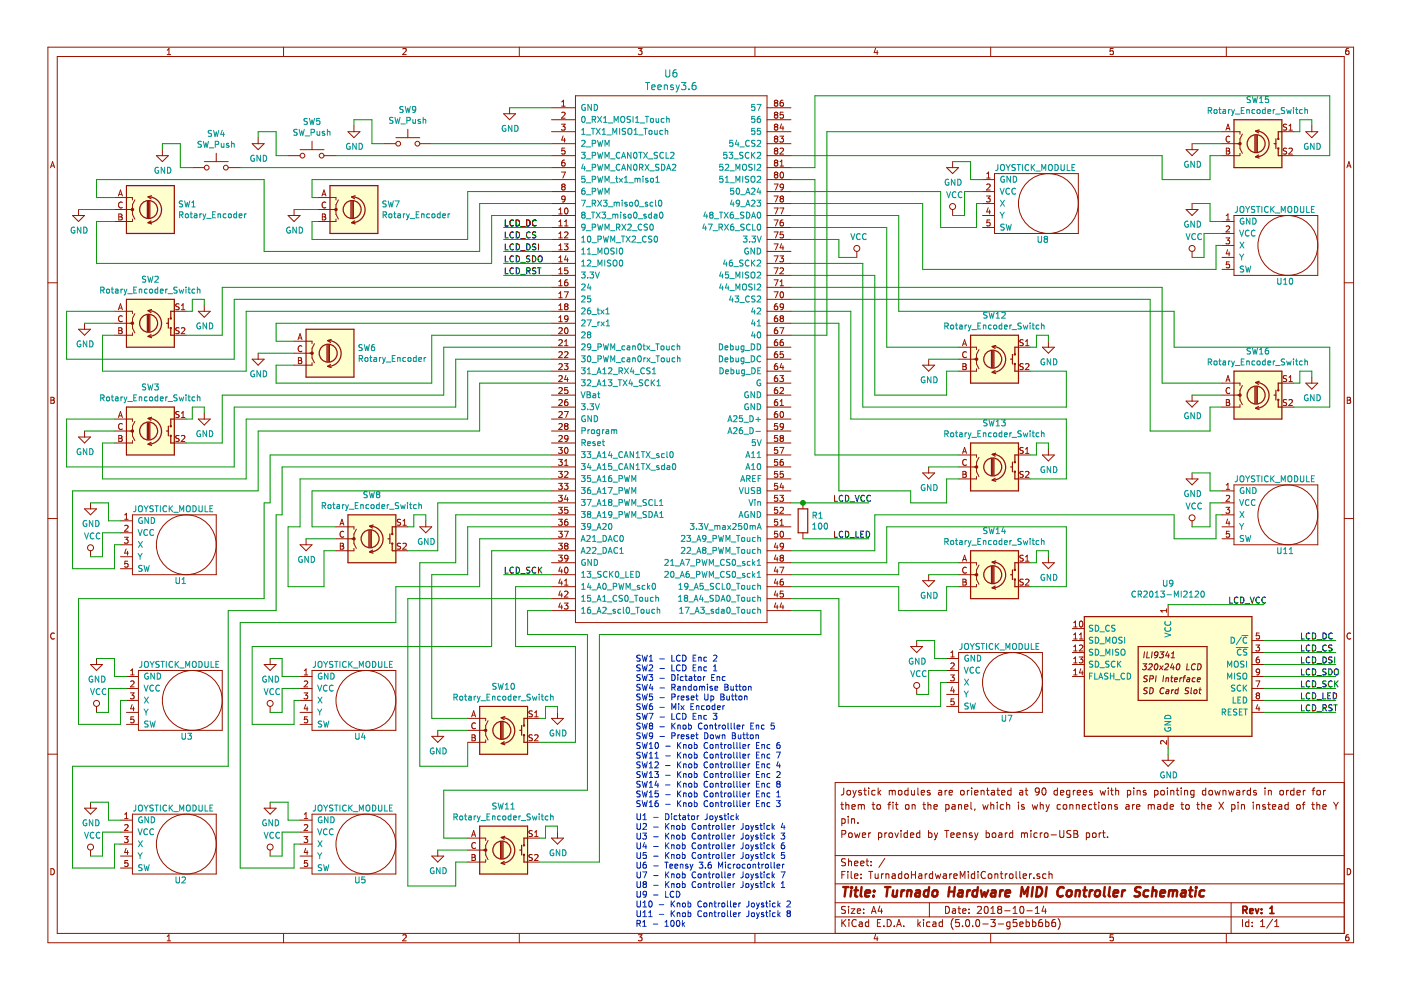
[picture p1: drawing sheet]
EESchema Schematic File Version 4
EELAYER 26 0
EELAYER END
$Descr A4 11693 8268
encoding utf-8
Sheet 1 1
Title "Turnado Hardware MIDI Controller Schematic"
Date "2018-10-14"
Rev "1"
Comp ""
Comment1 "Power provided by Teensy board micro-USB port."
Comment2 "pin."
Comment3 "them to fit on the panel, which is why connections are made to the X pin instead of the Y"
Comment4 "Joystick modules are orientated at 90 degrees with pins pointing downwards in order for "
$EndDescr
$Comp
L teensy:Teensy3.6 U6
U 1 1
P 5600 3000
F 0 "U6" H 5600 5387 60  0000 C CNN
F 1 "Teensy3.6" H 5600 5281 60  0000 C CNN
F 2 "" H 5600 3000 60  0000 C CNN
F 3 "" H 5600 3000 60  0000 C CNN
	1    5600 3000
	1    0    0    -1  
$EndComp
$Comp
L Switch:SW_Push SW9
U 1 1
P 3400 1200
F 0 "SW9" H 3400 1485 50  0000 C CNN
F 1 "SW_Push" H 3400 1394 50  0000 C CNN
F 2 "" H 3400 1400 50  0001 C CNN
F 3 "" H 3400 1400 50  0001 C CNN
	1    3400 1200
	1    0    0    -1  
$EndComp
Wire Wire Line
	4600 1200 3600 1200
$Comp
L Switch:SW_Push SW5
U 1 1
P 2600 1300
F 0 "SW5" H 2600 1585 50  0000 C CNN
F 1 "SW_Push" H 2600 1494 50  0000 C CNN
F 2 "" H 2600 1500 50  0001 C CNN
F 3 "" H 2600 1500 50  0001 C CNN
	1    2600 1300
	1    0    0    -1  
$EndComp
$Comp
L Switch:SW_Push SW4
U 1 1
P 1800 1400
F 0 "SW4" H 1800 1685 50  0000 C CNN
F 1 "SW_Push" H 1800 1594 50  0000 C CNN
F 2 "" H 1800 1600 50  0001 C CNN
F 3 "" H 1800 1600 50  0001 C CNN
	1    1800 1400
	1    0    0    -1  
$EndComp
$Comp
L power:GND #PWR025
U 1 1
P 4250 900
F 0 "#PWR025" H 4250 650 50  0001 C CNN
F 1 "GND" H 4255 727 50  0000 C CNN
F 2 "" H 4250 900 50  0001 C CNN
F 3 "" H 4250 900 50  0001 C CNN
	1    4250 900 
	1    0    0    -1  
$EndComp
Wire Wire Line
	4600 900  4250 900 
Wire Wire Line
	2000 1400 4600 1400
Wire Wire Line
	2800 1300 4600 1300
$Comp
L power:GND #PWR021
U 1 1
P 2950 1050
F 0 "#PWR021" H 2950 800 50  0001 C CNN
F 1 "GND" H 2955 877 50  0000 C CNN
F 2 "" H 2950 1050 50  0001 C CNN
F 3 "" H 2950 1050 50  0001 C CNN
	1    2950 1050
	1    0    0    -1  
$EndComp
$Comp
L power:GND #PWR013
U 1 1
P 2150 1150
F 0 "#PWR013" H 2150 900 50  0001 C CNN
F 1 "GND" H 2155 977 50  0000 C CNN
F 2 "" H 2150 1150 50  0001 C CNN
F 3 "" H 2150 1150 50  0001 C CNN
	1    2150 1150
	1    0    0    -1  
$EndComp
$Comp
L power:GND #PWR010
U 1 1
P 1350 1250
F 0 "#PWR010" H 1350 1000 50  0001 C CNN
F 1 "GND" H 1355 1077 50  0000 C CNN
F 2 "" H 1350 1250 50  0001 C CNN
F 3 "" H 1350 1250 50  0001 C CNN
	1    1350 1250
	1    0    0    -1  
$EndComp
Wire Wire Line
	3200 1200 3100 1200
Wire Wire Line
	2400 1300 2300 1300
Wire Wire Line
	1600 1400 1500 1400
Wire Wire Line
	3100 1200 3100 1000
Wire Wire Line
	3100 1000 2950 1000
Wire Wire Line
	2950 1000 2950 1050
Wire Wire Line
	2300 1100 2150 1100
Wire Wire Line
	2150 1100 2150 1150
Wire Wire Line
	2300 1100 2300 1300
Wire Wire Line
	1500 1200 1350 1200
Wire Wire Line
	1350 1200 1350 1250
Wire Wire Line
	1500 1200 1500 1400
$Comp
L Device:Rotary_Encoder SW7
U 1 1
P 2950 1750
F 0 "SW7" H 3179 1796 50  0000 L CNN
F 1 "Rotary_Encoder" H 3179 1705 50  0000 L CNN
F 2 "" H 2800 1910 50  0001 C CNN
F 3 "~" H 2950 2010 50  0001 C CNN
	1    2950 1750
	1    0    0    -1  
$EndComp
$Comp
L power:GND #PWR019
U 1 1
P 2450 1750
F 0 "#PWR019" H 2450 1500 50  0001 C CNN
F 1 "GND" H 2455 1577 50  0000 C CNN
F 2 "" H 2450 1750 50  0001 C CNN
F 3 "" H 2450 1750 50  0001 C CNN
	1    2450 1750
	1    0    0    -1  
$EndComp
Wire Wire Line
	2650 1750 2450 1750
Wire Wire Line
	2600 1500 4600 1500
Wire Wire Line
	2600 1500 2600 1650
Wire Wire Line
	2600 1650 2650 1650
Wire Wire Line
	4600 1600 3900 1600
Wire Wire Line
	3900 1600 3900 2000
Wire Wire Line
	3900 2000 2600 2000
Wire Wire Line
	2600 2000 2600 1850
Wire Wire Line
	2600 1850 2650 1850
$Comp
L Device:Rotary_Encoder SW1
U 1 1
P 1250 1750
F 0 "SW1" H 1479 1796 50  0000 L CNN
F 1 "Rotary_Encoder" H 1479 1705 50  0000 L CNN
F 2 "" H 1100 1910 50  0001 C CNN
F 3 "~" H 1250 2010 50  0001 C CNN
	1    1250 1750
	1    0    0    -1  
$EndComp
Wire Wire Line
	4600 1700 4000 1700
Wire Wire Line
	4000 1700 4000 2100
Wire Wire Line
	4000 2100 2200 2100
Wire Wire Line
	2200 2100 2200 1500
Wire Wire Line
	2200 1500 800  1500
Wire Wire Line
	800  1500 800  1650
Wire Wire Line
	800  1650 950  1650
$Comp
L power:GND #PWR01
U 1 1
P 650 1750
F 0 "#PWR01" H 650 1500 50  0001 C CNN
F 1 "GND" H 655 1577 50  0000 C CNN
F 2 "" H 650 1750 50  0001 C CNN
F 3 "" H 650 1750 50  0001 C CNN
	1    650  1750
	1    0    0    -1  
$EndComp
Wire Wire Line
	950  1750 650  1750
Wire Wire Line
	4600 1800 4100 1800
Wire Wire Line
	4100 1800 4100 2200
Wire Wire Line
	800  2200 800  1850
Wire Wire Line
	800  1850 950  1850
Wire Wire Line
	800  2200 4100 2200
$Comp
L Driver_Display:CR2013-MI2120 U9
U 1 1
P 9750 5650
F 0 "U9" H 9750 6428 50  0000 C CNN
F 1 "CR2013-MI2120" H 9750 6337 50  0000 C CNN
F 2 "Display:CR2013-MI2120" H 9750 4950 50  0001 C CNN
F 3 "http://pan.baidu.com/s/11Y990" H 9100 6150 50  0001 C CNN
	1    9750 5650
	1    0    0    -1  
$EndComp
$Comp
L power:GND #PWR039
U 1 1
P 9750 6300
F 0 "#PWR039" H 9750 6050 50  0001 C CNN
F 1 "GND" H 9755 6127 50  0000 C CNN
F 2 "" H 9750 6300 50  0001 C CNN
F 3 "" H 9750 6300 50  0001 C CNN
	1    9750 6300
	1    0    0    -1  
$EndComp
Text Label 6950 4200 0    50   ~ 0
LCD_VCC
Text Label 10250 5050 0    50   ~ 0
LCD_VCC
Wire Wire Line
	4600 1900 4200 1900
Text Label 4200 1900 0    50   ~ 0
LCD_DC
Wire Wire Line
	10550 5350 11150 5350
Wire Wire Line
	9750 6250 9750 6300
Text Label 10850 5350 0    50   ~ 0
LCD_DC
Wire Wire Line
	4600 2000 4200 2000
Text Label 4200 2000 0    50   ~ 0
LCD_CS
Wire Wire Line
	4600 2100 4200 2100
Text Label 4200 2100 0    50   ~ 0
LCD_DSI
Wire Wire Line
	10550 5450 11150 5450
Wire Wire Line
	10550 5550 11150 5550
Text Label 10850 5450 0    50   ~ 0
LCD_CS
Text Label 10850 5550 0    50   ~ 0
LCD_DSI
Text Label 4200 4800 0    50   ~ 0
LCD_SCK
Wire Wire Line
	10550 5750 11150 5750
Text Label 10850 5750 0    50   ~ 0
LCD_SCK
$Comp
L Device:Rotary_Encoder_Switch SW10
U 1 1
P 4200 6100
F 0 "SW10" H 4200 6467 50  0000 C CNN
F 1 "Rotary_Encoder_Switch" H 4200 6376 50  0000 C CNN
F 2 "" H 4050 6260 50  0001 C CNN
F 3 "~" H 4200 6360 50  0001 C CNN
	1    4200 6100
	1    0    0    -1  
$EndComp
$Comp
L power:GND #PWR026
U 1 1
P 4650 5950
F 0 "#PWR026" H 4650 5700 50  0001 C CNN
F 1 "GND" H 4655 5777 50  0000 C CNN
F 2 "" H 4650 5950 50  0001 C CNN
F 3 "" H 4650 5950 50  0001 C CNN
	1    4650 5950
	1    0    0    -1  
$EndComp
Wire Wire Line
	4500 6000 4550 6000
Wire Wire Line
	4550 6000 4550 5900
Wire Wire Line
	4550 5900 4650 5900
Wire Wire Line
	4650 5900 4650 5950
$Comp
L power:GND #PWR023
U 1 1
P 3650 6100
F 0 "#PWR023" H 3650 5850 50  0001 C CNN
F 1 "GND" H 3655 5927 50  0000 C CNN
F 2 "" H 3650 6100 50  0001 C CNN
F 3 "" H 3650 6100 50  0001 C CNN
	1    3650 6100
	1    0    0    -1  
$EndComp
Wire Wire Line
	3900 6100 3650 6100
$Comp
L Device:Rotary_Encoder_Switch SW11
U 1 1
P 4200 7100
F 0 "SW11" H 4200 7467 50  0000 C CNN
F 1 "Rotary_Encoder_Switch" H 4200 7376 50  0000 C CNN
F 2 "" H 4050 7260 50  0001 C CNN
F 3 "~" H 4200 7360 50  0001 C CNN
	1    4200 7100
	1    0    0    -1  
$EndComp
$Comp
L power:GND #PWR027
U 1 1
P 4650 6950
F 0 "#PWR027" H 4650 6700 50  0001 C CNN
F 1 "GND" H 4655 6777 50  0000 C CNN
F 2 "" H 4650 6950 50  0001 C CNN
F 3 "" H 4650 6950 50  0001 C CNN
	1    4650 6950
	1    0    0    -1  
$EndComp
Wire Wire Line
	4500 7000 4550 7000
Wire Wire Line
	4550 7000 4550 6900
Wire Wire Line
	4550 6900 4650 6900
Wire Wire Line
	4650 6900 4650 6950
$Comp
L power:GND #PWR024
U 1 1
P 3650 7100
F 0 "#PWR024" H 3650 6850 50  0001 C CNN
F 1 "GND" H 3655 6927 50  0000 C CNN
F 2 "" H 3650 7100 50  0001 C CNN
F 3 "" H 3650 7100 50  0001 C CNN
	1    3650 7100
	1    0    0    -1  
$EndComp
Wire Wire Line
	3900 7100 3650 7100
Wire Wire Line
	3800 7400 3800 7200
Wire Wire Line
	3800 7200 3900 7200
Wire Wire Line
	6850 5100 6600 5100
$Comp
L Device:Rotary_Encoder_Switch SW14
U 1 1
P 8300 4800
F 0 "SW14" H 8300 5167 50  0000 C CNN
F 1 "Rotary_Encoder_Switch" H 8300 5076 50  0000 C CNN
F 2 "" H 8150 4960 50  0001 C CNN
F 3 "~" H 8300 5060 50  0001 C CNN
	1    8300 4800
	1    0    0    -1  
$EndComp
$Comp
L power:GND #PWR038
U 1 1
P 8750 4650
F 0 "#PWR038" H 8750 4400 50  0001 C CNN
F 1 "GND" H 8755 4477 50  0000 C CNN
F 2 "" H 8750 4650 50  0001 C CNN
F 3 "" H 8750 4650 50  0001 C CNN
	1    8750 4650
	1    0    0    -1  
$EndComp
Wire Wire Line
	8600 4700 8650 4700
Wire Wire Line
	8650 4700 8650 4600
Wire Wire Line
	8650 4600 8750 4600
Wire Wire Line
	8750 4600 8750 4650
$Comp
L power:GND #PWR033
U 1 1
P 7750 4800
F 0 "#PWR033" H 7750 4550 50  0001 C CNN
F 1 "GND" H 7755 4627 50  0000 C CNN
F 2 "" H 7750 4800 50  0001 C CNN
F 3 "" H 7750 4800 50  0001 C CNN
	1    7750 4800
	1    0    0    -1  
$EndComp
Wire Wire Line
	8000 4800 7750 4800
Wire Wire Line
	7500 4900 7500 5100
Wire Wire Line
	7500 5100 7900 5100
Wire Wire Line
	7900 5100 7900 4900
Wire Wire Line
	7900 4900 8000 4900
Wire Wire Line
	7500 4800 7500 4700
Wire Wire Line
	7500 4700 8000 4700
Wire Wire Line
	8600 4900 8900 4900
Wire Wire Line
	8900 4900 8900 4400
Wire Wire Line
	7400 4400 7400 4700
Wire Wire Line
	7400 4700 6600 4700
Wire Wire Line
	7400 4400 8900 4400
$Comp
L Device:Rotary_Encoder_Switch SW2
U 1 1
P 1250 2700
F 0 "SW2" H 1250 3067 50  0000 C CNN
F 1 "Rotary_Encoder_Switch" H 1250 2976 50  0000 C CNN
F 2 "" H 1100 2860 50  0001 C CNN
F 3 "~" H 1250 2960 50  0001 C CNN
	1    1250 2700
	1    0    0    -1  
$EndComp
$Comp
L power:GND #PWR011
U 1 1
P 1700 2550
F 0 "#PWR011" H 1700 2300 50  0001 C CNN
F 1 "GND" H 1705 2377 50  0000 C CNN
F 2 "" H 1700 2550 50  0001 C CNN
F 3 "" H 1700 2550 50  0001 C CNN
	1    1700 2550
	1    0    0    -1  
$EndComp
Wire Wire Line
	1550 2600 1600 2600
Wire Wire Line
	1600 2600 1600 2500
Wire Wire Line
	1600 2500 1700 2500
Wire Wire Line
	1700 2500 1700 2550
$Comp
L power:GND #PWR02
U 1 1
P 700 2700
F 0 "#PWR02" H 700 2450 50  0001 C CNN
F 1 "GND" H 705 2527 50  0000 C CNN
F 2 "" H 700 2700 50  0001 C CNN
F 3 "" H 700 2700 50  0001 C CNN
	1    700  2700
	1    0    0    -1  
$EndComp
Wire Wire Line
	950  2700 700  2700
Wire Wire Line
	1550 2800 1850 2800
Wire Wire Line
	4600 2400 1850 2400
Wire Wire Line
	1850 2400 1850 2800
Wire Wire Line
	4600 2500 1950 2500
Wire Wire Line
	1950 2500 1950 3000
Wire Wire Line
	1950 3000 550  3000
Wire Wire Line
	550  3000 550  2600
Wire Wire Line
	550  2600 950  2600
Wire Wire Line
	4600 2600 2050 2600
Wire Wire Line
	2050 2600 2050 3100
Wire Wire Line
	2050 3100 850  3100
Wire Wire Line
	850  3100 850  2800
Wire Wire Line
	850  2800 950  2800
$Comp
L Device:Rotary_Encoder SW6
U 1 1
P 2750 2950
F 0 "SW6" H 2979 2996 50  0000 L CNN
F 1 "Rotary_Encoder" H 2979 2905 50  0000 L CNN
F 2 "" H 2600 3110 50  0001 C CNN
F 3 "~" H 2750 3210 50  0001 C CNN
	1    2750 2950
	1    0    0    -1  
$EndComp
Wire Wire Line
	2300 2700 2300 2850
Wire Wire Line
	2300 2850 2450 2850
$Comp
L power:GND #PWR014
U 1 1
P 2150 2950
F 0 "#PWR014" H 2150 2700 50  0001 C CNN
F 1 "GND" H 2155 2777 50  0000 C CNN
F 2 "" H 2150 2950 50  0001 C CNN
F 3 "" H 2150 2950 50  0001 C CNN
	1    2150 2950
	1    0    0    -1  
$EndComp
Wire Wire Line
	2450 2950 2150 2950
Wire Wire Line
	2300 3050 2450 3050
Wire Wire Line
	2300 2700 4600 2700
Wire Wire Line
	4600 2800 3600 2800
Wire Wire Line
	3600 2800 3600 3200
Wire Wire Line
	3600 3200 2300 3200
Wire Wire Line
	2300 3200 2300 3050
$Comp
L Device:Rotary_Encoder_Switch SW3
U 1 1
P 1250 3600
F 0 "SW3" H 1250 3967 50  0000 C CNN
F 1 "Rotary_Encoder_Switch" H 1250 3876 50  0000 C CNN
F 2 "" H 1100 3760 50  0001 C CNN
F 3 "~" H 1250 3860 50  0001 C CNN
	1    1250 3600
	1    0    0    -1  
$EndComp
$Comp
L power:GND #PWR012
U 1 1
P 1700 3450
F 0 "#PWR012" H 1700 3200 50  0001 C CNN
F 1 "GND" H 1705 3277 50  0000 C CNN
F 2 "" H 1700 3450 50  0001 C CNN
F 3 "" H 1700 3450 50  0001 C CNN
	1    1700 3450
	1    0    0    -1  
$EndComp
Wire Wire Line
	1550 3500 1600 3500
Wire Wire Line
	1600 3500 1600 3400
Wire Wire Line
	1600 3400 1700 3400
Wire Wire Line
	1700 3400 1700 3450
$Comp
L power:GND #PWR03
U 1 1
P 700 3600
F 0 "#PWR03" H 700 3350 50  0001 C CNN
F 1 "GND" H 705 3427 50  0000 C CNN
F 2 "" H 700 3600 50  0001 C CNN
F 3 "" H 700 3600 50  0001 C CNN
	1    700  3600
	1    0    0    -1  
$EndComp
Wire Wire Line
	950  3600 700  3600
Wire Wire Line
	1550 3700 1850 3700
Wire Wire Line
	1850 3300 1850 3700
Wire Wire Line
	1950 3900 550  3900
Wire Wire Line
	550  3900 550  3500
Wire Wire Line
	550  3500 950  3500
Wire Wire Line
	2050 4000 850  4000
Wire Wire Line
	850  4000 850  3700
Wire Wire Line
	850  3700 950  3700
Wire Wire Line
	4600 2900 3700 2900
Wire Wire Line
	3700 2900 3700 3300
Wire Wire Line
	3700 3300 1850 3300
Wire Wire Line
	1950 3900 1950 3400
Wire Wire Line
	1950 3400 3800 3400
Wire Wire Line
	3800 3400 3800 3000
Wire Wire Line
	3800 3000 4600 3000
Wire Wire Line
	2050 4000 2050 3500
Wire Wire Line
	2050 3500 3900 3500
Wire Wire Line
	3900 3500 3900 3100
Wire Wire Line
	3900 3100 4600 3100
$Comp
L Device:Rotary_Encoder_Switch SW8
U 1 1
P 3100 4500
F 0 "SW8" H 3100 4867 50  0000 C CNN
F 1 "Rotary_Encoder_Switch" H 3100 4776 50  0000 C CNN
F 2 "" H 2950 4660 50  0001 C CNN
F 3 "~" H 3100 4760 50  0001 C CNN
	1    3100 4500
	1    0    0    -1  
$EndComp
$Comp
L power:GND #PWR022
U 1 1
P 3550 4350
F 0 "#PWR022" H 3550 4100 50  0001 C CNN
F 1 "GND" H 3555 4177 50  0000 C CNN
F 2 "" H 3550 4350 50  0001 C CNN
F 3 "" H 3550 4350 50  0001 C CNN
	1    3550 4350
	1    0    0    -1  
$EndComp
Wire Wire Line
	3400 4400 3450 4400
Wire Wire Line
	3450 4400 3450 4300
Wire Wire Line
	3450 4300 3550 4300
Wire Wire Line
	3550 4300 3550 4350
$Comp
L power:GND #PWR020
U 1 1
P 2550 4500
F 0 "#PWR020" H 2550 4250 50  0001 C CNN
F 1 "GND" H 2555 4327 50  0000 C CNN
F 2 "" H 2550 4500 50  0001 C CNN
F 3 "" H 2550 4500 50  0001 C CNN
	1    2550 4500
	1    0    0    -1  
$EndComp
Wire Wire Line
	2800 4500 2550 4500
Wire Wire Line
	2700 4900 2700 4600
Wire Wire Line
	2700 4600 2800 4600
Wire Wire Line
	6850 5300 6850 5100
Wire Wire Line
	3900 7000 3700 7000
Wire Wire Line
	3700 7000 3700 6600
Wire Wire Line
	4500 6200 4800 6200
Wire Wire Line
	4600 3200 4000 3200
Wire Wire Line
	4000 3200 4000 3600
Wire Wire Line
	4000 3600 2150 3600
Wire Wire Line
	2150 3600 2150 4100
Wire Wire Line
	4600 3800 2250 3800
Wire Wire Line
	2250 3800 2250 4200
Wire Wire Line
	4600 3900 2350 3900
Wire Wire Line
	2350 3900 2350 4300
Wire Wire Line
	3900 6200 3900 6400
Wire Wire Line
	2700 4900 2400 4900
Wire Wire Line
	2400 4900 2400 4400
Wire Wire Line
	2400 4400 2500 4400
Wire Wire Line
	2500 4400 2500 4000
Wire Wire Line
	2500 4000 4600 4000
Wire Wire Line
	2800 4400 2600 4400
Wire Wire Line
	2600 4400 2600 4100
Wire Wire Line
	2600 4100 4600 4100
Wire Wire Line
	3400 4600 3650 4600
Wire Wire Line
	3650 4600 3650 4200
Wire Wire Line
	3650 4200 4600 4200
$Comp
L Device:Rotary_Encoder_Switch SW15
U 1 1
P 10500 1200
F 0 "SW15" H 10500 1567 50  0000 C CNN
F 1 "Rotary_Encoder_Switch" H 10500 1476 50  0000 C CNN
F 2 "" H 10350 1360 50  0001 C CNN
F 3 "~" H 10500 1460 50  0001 C CNN
	1    10500 1200
	1    0    0    -1  
$EndComp
$Comp
L power:GND #PWR046
U 1 1
P 10950 1050
F 0 "#PWR046" H 10950 800 50  0001 C CNN
F 1 "GND" H 10955 877 50  0000 C CNN
F 2 "" H 10950 1050 50  0001 C CNN
F 3 "" H 10950 1050 50  0001 C CNN
	1    10950 1050
	1    0    0    -1  
$EndComp
Wire Wire Line
	10800 1100 10850 1100
Wire Wire Line
	10850 1100 10850 1000
Wire Wire Line
	10850 1000 10950 1000
Wire Wire Line
	10950 1000 10950 1050
$Comp
L power:GND #PWR040
U 1 1
P 9950 1200
F 0 "#PWR040" H 9950 950 50  0001 C CNN
F 1 "GND" H 9955 1027 50  0000 C CNN
F 2 "" H 9950 1200 50  0001 C CNN
F 3 "" H 9950 1200 50  0001 C CNN
	1    9950 1200
	1    0    0    -1  
$EndComp
Wire Wire Line
	10200 1200 9950 1200
Wire Wire Line
	9700 1500 10100 1500
Wire Wire Line
	10100 1500 10100 1300
Wire Wire Line
	10100 1300 10200 1300
Wire Wire Line
	10800 1300 11100 1300
$Comp
L Device:Rotary_Encoder_Switch SW13
U 1 1
P 8300 3900
F 0 "SW13" H 8300 4267 50  0000 C CNN
F 1 "Rotary_Encoder_Switch" H 8300 4176 50  0000 C CNN
F 2 "" H 8150 4060 50  0001 C CNN
F 3 "~" H 8300 4160 50  0001 C CNN
	1    8300 3900
	1    0    0    -1  
$EndComp
$Comp
L power:GND #PWR037
U 1 1
P 8750 3750
F 0 "#PWR037" H 8750 3500 50  0001 C CNN
F 1 "GND" H 8755 3577 50  0000 C CNN
F 2 "" H 8750 3750 50  0001 C CNN
F 3 "" H 8750 3750 50  0001 C CNN
	1    8750 3750
	1    0    0    -1  
$EndComp
Wire Wire Line
	8600 3800 8650 3800
Wire Wire Line
	8650 3800 8650 3700
Wire Wire Line
	8650 3700 8750 3700
Wire Wire Line
	8750 3700 8750 3750
$Comp
L power:GND #PWR032
U 1 1
P 7750 3900
F 0 "#PWR032" H 7750 3650 50  0001 C CNN
F 1 "GND" H 7755 3727 50  0000 C CNN
F 2 "" H 7750 3900 50  0001 C CNN
F 3 "" H 7750 3900 50  0001 C CNN
	1    7750 3900
	1    0    0    -1  
$EndComp
Wire Wire Line
	8000 3900 7750 3900
Wire Wire Line
	7900 4200 7900 4000
Wire Wire Line
	7900 4000 8000 4000
Wire Wire Line
	8600 4000 8900 4000
$Comp
L Device:Rotary_Encoder_Switch SW12
U 1 1
P 8300 3000
F 0 "SW12" H 8300 3367 50  0000 C CNN
F 1 "Rotary_Encoder_Switch" H 8300 3276 50  0000 C CNN
F 2 "" H 8150 3160 50  0001 C CNN
F 3 "~" H 8300 3260 50  0001 C CNN
	1    8300 3000
	1    0    0    -1  
$EndComp
$Comp
L power:GND #PWR036
U 1 1
P 8750 2850
F 0 "#PWR036" H 8750 2600 50  0001 C CNN
F 1 "GND" H 8755 2677 50  0000 C CNN
F 2 "" H 8750 2850 50  0001 C CNN
F 3 "" H 8750 2850 50  0001 C CNN
	1    8750 2850
	1    0    0    -1  
$EndComp
Wire Wire Line
	8600 2900 8650 2900
Wire Wire Line
	8650 2900 8650 2800
Wire Wire Line
	8650 2800 8750 2800
Wire Wire Line
	8750 2800 8750 2850
$Comp
L power:GND #PWR031
U 1 1
P 7750 3000
F 0 "#PWR031" H 7750 2750 50  0001 C CNN
F 1 "GND" H 7755 2827 50  0000 C CNN
F 2 "" H 7750 3000 50  0001 C CNN
F 3 "" H 7750 3000 50  0001 C CNN
	1    7750 3000
	1    0    0    -1  
$EndComp
Wire Wire Line
	8000 3000 7750 3000
Wire Wire Line
	7900 3300 7900 3100
Wire Wire Line
	7900 3100 8000 3100
Wire Wire Line
	8600 3100 8900 3100
$Comp
L Device:Rotary_Encoder_Switch SW16
U 1 1
P 10500 3300
F 0 "SW16" H 10500 3667 50  0000 C CNN
F 1 "Rotary_Encoder_Switch" H 10500 3576 50  0000 C CNN
F 2 "" H 10350 3460 50  0001 C CNN
F 3 "~" H 10500 3560 50  0001 C CNN
	1    10500 3300
	1    0    0    -1  
$EndComp
$Comp
L power:GND #PWR047
U 1 1
P 10950 3150
F 0 "#PWR047" H 10950 2900 50  0001 C CNN
F 1 "GND" H 10955 2977 50  0000 C CNN
F 2 "" H 10950 3150 50  0001 C CNN
F 3 "" H 10950 3150 50  0001 C CNN
	1    10950 3150
	1    0    0    -1  
$EndComp
Wire Wire Line
	10800 3200 10850 3200
Wire Wire Line
	10850 3200 10850 3100
Wire Wire Line
	10850 3100 10950 3100
Wire Wire Line
	10950 3100 10950 3150
$Comp
L power:GND #PWR043
U 1 1
P 9950 3300
F 0 "#PWR043" H 9950 3050 50  0001 C CNN
F 1 "GND" H 9955 3127 50  0000 C CNN
F 2 "" H 9950 3300 50  0001 C CNN
F 3 "" H 9950 3300 50  0001 C CNN
	1    9950 3300
	1    0    0    -1  
$EndComp
Wire Wire Line
	10200 3300 9950 3300
Wire Wire Line
	10100 3600 10100 3400
Wire Wire Line
	10100 3400 10200 3400
Wire Wire Line
	9700 3200 10200 3200
Wire Wire Line
	10800 3400 11100 3400
Wire Wire Line
	6600 1300 9700 1300
Wire Wire Line
	9700 1300 9700 1500
Wire Wire Line
	6600 1400 6800 1400
Wire Wire Line
	6800 1400 6800 800 
Wire Wire Line
	6800 800  11100 800 
Wire Wire Line
	11100 800  11100 1300
Wire Wire Line
	6600 2800 6900 2800
Wire Wire Line
	6900 2800 6900 1100
Wire Wire Line
	6900 1100 10200 1100
Wire Wire Line
	6600 1700 7700 1700
Wire Wire Line
	6600 2700 7000 2700
Wire Wire Line
	7000 2700 7000 4100
Wire Wire Line
	6600 2600 7100 2600
Wire Wire Line
	7100 3500 8900 3500
Wire Wire Line
	8900 3500 8900 4000
Wire Wire Line
	6600 1500 6800 1500
Wire Wire Line
	6800 3800 8000 3800
Wire Wire Line
	6600 2500 9600 2500
Wire Wire Line
	9600 2500 9600 3600
Wire Wire Line
	9600 3600 10100 3600
Wire Wire Line
	6600 2400 9700 2400
Wire Wire Line
	9700 2400 9700 3200
Wire Wire Line
	6600 1800 7500 1800
Wire Wire Line
	7500 1800 7500 2600
Wire Wire Line
	7500 2600 9800 2600
Wire Wire Line
	9800 2600 9800 2900
Wire Wire Line
	9800 2900 11100 2900
Wire Wire Line
	11100 2900 11100 3400
Wire Wire Line
	6600 1900 7400 1900
Wire Wire Line
	7400 1900 7400 2900
Wire Wire Line
	7400 2900 8000 2900
Wire Wire Line
	6600 2300 7300 2300
Wire Wire Line
	7300 2300 7300 3300
Wire Wire Line
	7300 3300 7900 3300
Wire Wire Line
	6600 2200 7200 2200
Wire Wire Line
	7200 2200 7200 3400
Wire Wire Line
	7200 3400 8900 3400
Wire Wire Line
	8900 3400 8900 3100
Wire Wire Line
	7100 2600 7100 3500
Wire Wire Line
	6800 1500 6800 3800
Wire Wire Line
	7000 4100 7600 4100
Wire Wire Line
	7600 4100 7600 4200
Wire Wire Line
	7600 4200 7900 4200
Wire Wire Line
	6600 5000 7000 5000
Wire Wire Line
	6600 4800 7500 4800
Wire Wire Line
	6600 4900 7500 4900
Wire Wire Line
	4200 4800 4600 4800
Wire Wire Line
	4300 4900 4600 4900
Wire Wire Line
	6600 4600 7300 4600
Wire Wire Line
	7300 4600 7300 4300
$Comp
L power:VCC #PWR028
U 1 1
P 7150 2150
F 0 "#PWR028" H 7150 2000 50  0001 C CNN
F 1 "VCC" H 7167 2323 50  0000 C CNN
F 2 "" H 7150 2150 50  0001 C CNN
F 3 "" H 7150 2150 50  0001 C CNN
	1    7150 2150
	1    0    0    -1  
$EndComp
Wire Wire Line
	6600 2000 7000 2000
Wire Wire Line
	7000 2000 7000 2150
Wire Wire Line
	7000 2150 7150 2150
Wire Wire Line
	6600 4200 6700 4200
$Comp
L Device:R R1
U 1 1
P 6700 4350
F 0 "R1" H 6770 4396 50  0000 L CNN
F 1 "100" H 6770 4305 50  0000 L CNN
F 2 "" V 6630 4350 50  0001 C CNN
F 3 "~" H 6700 4350 50  0001 C CNN
	1    6700 4350
	1    0    0    -1  
$EndComp
Connection ~ 6700 4200
Wire Wire Line
	6700 4200 7250 4200
Wire Wire Line
	6700 4500 7250 4500
Text Label 6950 4500 0    50   ~ 0
LCD_LED
Wire Wire Line
	10550 5850 11150 5850
Text Label 10850 5850 0    50   ~ 0
LCD_LED
Text Label 4200 1900 0    50   ~ 0
LCD_DC
$Comp
L LTML:JOYSTICK_MODULE U8
U 1 1
P 8650 1700
F 0 "U8" H 8650 1400 50  0000 L CNN
F 1 "JOYSTICK_MODULE" H 8300 2000 50  0000 L CNN
F 2 "" H 8650 1750 50  0001 C CNN
F 3 "" H 8650 1750 50  0001 C CNN
	1    8650 1700
	1    0    0    -1  
$EndComp
$Comp
L power:GND #PWR034
U 1 1
P 7950 1350
F 0 "#PWR034" H 7950 1100 50  0001 C CNN
F 1 "GND" H 7955 1177 50  0000 C CNN
F 2 "" H 7950 1350 50  0001 C CNN
F 3 "" H 7950 1350 50  0001 C CNN
	1    7950 1350
	1    0    0    -1  
$EndComp
$Comp
L power:VCC #PWR035
U 1 1
P 7950 1800
F 0 "#PWR035" H 7950 1650 50  0001 C CNN
F 1 "VCC" H 7967 1973 50  0000 C CNN
F 2 "" H 7950 1800 50  0001 C CNN
F 3 "" H 7950 1800 50  0001 C CNN
	1    7950 1800
	1    0    0    -1  
$EndComp
Wire Wire Line
	8200 1500 8100 1500
Wire Wire Line
	8100 1500 8100 1350
Wire Wire Line
	8100 1350 7950 1350
Wire Wire Line
	8200 1600 8050 1600
Wire Wire Line
	8050 1600 8050 1800
Wire Wire Line
	8050 1800 7950 1800
Wire Wire Line
	7850 1900 8150 1900
Wire Wire Line
	8150 1900 8150 1700
Wire Wire Line
	8150 1700 8200 1700
Wire Wire Line
	6600 1600 7850 1600
Wire Wire Line
	7850 1600 7850 1900
$Comp
L LTML:JOYSTICK_MODULE U10
U 1 1
P 10650 2050
F 0 "U10" H 10650 1750 50  0000 L CNN
F 1 "JOYSTICK_MODULE" H 10300 2350 50  0000 L CNN
F 2 "" H 10650 2100 50  0001 C CNN
F 3 "" H 10650 2100 50  0001 C CNN
	1    10650 2050
	1    0    0    -1  
$EndComp
$Comp
L power:GND #PWR041
U 1 1
P 9950 1700
F 0 "#PWR041" H 9950 1450 50  0001 C CNN
F 1 "GND" H 9955 1527 50  0000 C CNN
F 2 "" H 9950 1700 50  0001 C CNN
F 3 "" H 9950 1700 50  0001 C CNN
	1    9950 1700
	1    0    0    -1  
$EndComp
$Comp
L power:VCC #PWR042
U 1 1
P 9950 2150
F 0 "#PWR042" H 9950 2000 50  0001 C CNN
F 1 "VCC" H 9967 2323 50  0000 C CNN
F 2 "" H 9950 2150 50  0001 C CNN
F 3 "" H 9950 2150 50  0001 C CNN
	1    9950 2150
	1    0    0    -1  
$EndComp
Wire Wire Line
	10200 1850 10100 1850
Wire Wire Line
	10100 1850 10100 1700
Wire Wire Line
	10200 1950 10050 1950
Wire Wire Line
	10050 1950 10050 2150
Wire Wire Line
	10050 2150 9950 2150
Wire Wire Line
	10150 2250 10150 2050
Wire Wire Line
	10150 2050 10200 2050
Wire Wire Line
	7700 1700 7700 2250
Wire Wire Line
	7700 2250 10150 2250
Wire Wire Line
	10100 1700 9950 1700
$Comp
L LTML:JOYSTICK_MODULE U11
U 1 1
P 10650 4300
F 0 "U11" H 10650 4000 50  0000 L CNN
F 1 "JOYSTICK_MODULE" H 10300 4600 50  0000 L CNN
F 2 "" H 10650 4350 50  0001 C CNN
F 3 "" H 10650 4350 50  0001 C CNN
	1    10650 4300
	1    0    0    -1  
$EndComp
$Comp
L power:GND #PWR044
U 1 1
P 9950 3950
F 0 "#PWR044" H 9950 3700 50  0001 C CNN
F 1 "GND" H 9955 3777 50  0000 C CNN
F 2 "" H 9950 3950 50  0001 C CNN
F 3 "" H 9950 3950 50  0001 C CNN
	1    9950 3950
	1    0    0    -1  
$EndComp
$Comp
L power:VCC #PWR045
U 1 1
P 9950 4400
F 0 "#PWR045" H 9950 4250 50  0001 C CNN
F 1 "VCC" H 9967 4573 50  0000 C CNN
F 2 "" H 9950 4400 50  0001 C CNN
F 3 "" H 9950 4400 50  0001 C CNN
	1    9950 4400
	1    0    0    -1  
$EndComp
Wire Wire Line
	10200 4100 10100 4100
Wire Wire Line
	10100 4100 10100 3950
Wire Wire Line
	10150 4500 10150 4300
Wire Wire Line
	10150 4300 10200 4300
Wire Wire Line
	10100 3950 9950 3950
Wire Wire Line
	7300 4300 9800 4300
Wire Wire Line
	9800 4300 9800 4500
Wire Wire Line
	9800 4500 10150 4500
$Comp
L LTML:JOYSTICK_MODULE U7
U 1 1
P 8350 5700
F 0 "U7" H 8350 5400 50  0000 L CNN
F 1 "JOYSTICK_MODULE" H 8000 6000 50  0000 L CNN
F 2 "" H 8350 5750 50  0001 C CNN
F 3 "" H 8350 5750 50  0001 C CNN
	1    8350 5700
	1    0    0    -1  
$EndComp
$Comp
L power:GND #PWR029
U 1 1
P 7650 5350
F 0 "#PWR029" H 7650 5100 50  0001 C CNN
F 1 "GND" H 7655 5177 50  0000 C CNN
F 2 "" H 7650 5350 50  0001 C CNN
F 3 "" H 7650 5350 50  0001 C CNN
	1    7650 5350
	1    0    0    -1  
$EndComp
$Comp
L power:VCC #PWR030
U 1 1
P 7650 5800
F 0 "#PWR030" H 7650 5650 50  0001 C CNN
F 1 "VCC" H 7667 5973 50  0000 C CNN
F 2 "" H 7650 5800 50  0001 C CNN
F 3 "" H 7650 5800 50  0001 C CNN
	1    7650 5800
	1    0    0    -1  
$EndComp
Wire Wire Line
	7900 5500 7800 5500
Wire Wire Line
	7800 5500 7800 5350
Wire Wire Line
	7900 5600 7750 5600
Wire Wire Line
	7750 5600 7750 5800
Wire Wire Line
	7750 5800 7650 5800
Wire Wire Line
	7850 5900 7850 5700
Wire Wire Line
	7850 5700 7900 5700
Wire Wire Line
	7800 5350 7650 5350
Wire Wire Line
	7000 5000 7000 5900
Wire Wire Line
	7000 5900 7850 5900
$Comp
L LTML:JOYSTICK_MODULE U5
U 1 1
P 2950 7050
F 0 "U5" H 2950 6750 50  0000 L CNN
F 1 "JOYSTICK_MODULE" H 2600 7350 50  0000 L CNN
F 2 "" H 2950 7100 50  0001 C CNN
F 3 "" H 2950 7100 50  0001 C CNN
	1    2950 7050
	1    0    0    -1  
$EndComp
$Comp
L power:GND #PWR017
U 1 1
P 2250 6700
F 0 "#PWR017" H 2250 6450 50  0001 C CNN
F 1 "GND" H 2255 6527 50  0000 C CNN
F 2 "" H 2250 6700 50  0001 C CNN
F 3 "" H 2250 6700 50  0001 C CNN
	1    2250 6700
	1    0    0    -1  
$EndComp
$Comp
L power:VCC #PWR018
U 1 1
P 2250 7150
F 0 "#PWR018" H 2250 7000 50  0001 C CNN
F 1 "VCC" H 2267 7323 50  0000 C CNN
F 2 "" H 2250 7150 50  0001 C CNN
F 3 "" H 2250 7150 50  0001 C CNN
	1    2250 7150
	1    0    0    -1  
$EndComp
Wire Wire Line
	2500 6850 2400 6850
Wire Wire Line
	2400 6850 2400 6700
Wire Wire Line
	2500 6950 2350 6950
Wire Wire Line
	2350 6950 2350 7150
Wire Wire Line
	2350 7150 2250 7150
Wire Wire Line
	2450 7250 2450 7050
Wire Wire Line
	2450 7050 2500 7050
Wire Wire Line
	2400 6700 2250 6700
$Comp
L LTML:JOYSTICK_MODULE U2
U 1 1
P 1450 7050
F 0 "U2" H 1450 6750 50  0000 L CNN
F 1 "JOYSTICK_MODULE" H 1100 7350 50  0000 L CNN
F 2 "" H 1450 7100 50  0001 C CNN
F 3 "" H 1450 7100 50  0001 C CNN
	1    1450 7050
	1    0    0    -1  
$EndComp
$Comp
L power:GND #PWR06
U 1 1
P 750 6700
F 0 "#PWR06" H 750 6450 50  0001 C CNN
F 1 "GND" H 755 6527 50  0000 C CNN
F 2 "" H 750 6700 50  0001 C CNN
F 3 "" H 750 6700 50  0001 C CNN
	1    750  6700
	1    0    0    -1  
$EndComp
$Comp
L power:VCC #PWR07
U 1 1
P 750 7150
F 0 "#PWR07" H 750 7000 50  0001 C CNN
F 1 "VCC" H 767 7323 50  0000 C CNN
F 2 "" H 750 7150 50  0001 C CNN
F 3 "" H 750 7150 50  0001 C CNN
	1    750  7150
	1    0    0    -1  
$EndComp
Wire Wire Line
	1000 6850 900  6850
Wire Wire Line
	900  6850 900  6700
Wire Wire Line
	1000 6950 850  6950
Wire Wire Line
	850  6950 850  7150
Wire Wire Line
	850  7150 750  7150
Wire Wire Line
	950  7250 950  7050
Wire Wire Line
	950  7050 1000 7050
Wire Wire Line
	900  6700 750  6700
$Comp
L LTML:JOYSTICK_MODULE U4
U 1 1
P 2950 5850
F 0 "U4" H 2950 5550 50  0000 L CNN
F 1 "JOYSTICK_MODULE" H 2600 6150 50  0000 L CNN
F 2 "" H 2950 5900 50  0001 C CNN
F 3 "" H 2950 5900 50  0001 C CNN
	1    2950 5850
	1    0    0    -1  
$EndComp
$Comp
L power:GND #PWR015
U 1 1
P 2250 5500
F 0 "#PWR015" H 2250 5250 50  0001 C CNN
F 1 "GND" H 2255 5327 50  0000 C CNN
F 2 "" H 2250 5500 50  0001 C CNN
F 3 "" H 2250 5500 50  0001 C CNN
	1    2250 5500
	1    0    0    -1  
$EndComp
$Comp
L power:VCC #PWR016
U 1 1
P 2250 5950
F 0 "#PWR016" H 2250 5800 50  0001 C CNN
F 1 "VCC" H 2267 6123 50  0000 C CNN
F 2 "" H 2250 5950 50  0001 C CNN
F 3 "" H 2250 5950 50  0001 C CNN
	1    2250 5950
	1    0    0    -1  
$EndComp
Wire Wire Line
	2500 5750 2350 5750
Wire Wire Line
	2350 5750 2350 5950
Wire Wire Line
	2350 5950 2250 5950
Wire Wire Line
	2450 6050 2450 5850
Wire Wire Line
	2450 5850 2500 5850
Wire Wire Line
	2100 6050 2450 6050
$Comp
L LTML:JOYSTICK_MODULE U1
U 1 1
P 1450 4550
F 0 "U1" H 1450 4250 50  0000 L CNN
F 1 "JOYSTICK_MODULE" H 1100 4850 50  0000 L CNN
F 2 "" H 1450 4600 50  0001 C CNN
F 3 "" H 1450 4600 50  0001 C CNN
	1    1450 4550
	1    0    0    -1  
$EndComp
$Comp
L power:GND #PWR04
U 1 1
P 750 4200
F 0 "#PWR04" H 750 3950 50  0001 C CNN
F 1 "GND" H 755 4027 50  0000 C CNN
F 2 "" H 750 4200 50  0001 C CNN
F 3 "" H 750 4200 50  0001 C CNN
	1    750  4200
	1    0    0    -1  
$EndComp
$Comp
L power:VCC #PWR05
U 1 1
P 750 4650
F 0 "#PWR05" H 750 4500 50  0001 C CNN
F 1 "VCC" H 767 4823 50  0000 C CNN
F 2 "" H 750 4650 50  0001 C CNN
F 3 "" H 750 4650 50  0001 C CNN
	1    750  4650
	1    0    0    -1  
$EndComp
Wire Wire Line
	1000 4350 900  4350
Wire Wire Line
	900  4350 900  4200
Wire Wire Line
	1000 4450 850  4450
Wire Wire Line
	850  4450 850  4650
Wire Wire Line
	850  4650 750  4650
Wire Wire Line
	950  4750 950  4550
Wire Wire Line
	950  4550 1000 4550
Wire Wire Line
	900  4200 750  4200
Wire Wire Line
	600  4750 950  4750
Wire Wire Line
	600  4100 2150 4100
Wire Wire Line
	950  7250 600  7250
Wire Wire Line
	600  7250 600  6400
Wire Wire Line
	2300 5100 2300 4300
Wire Wire Line
	2300 4300 2350 4300
Wire Wire Line
	2200 5000 2200 4200
Wire Wire Line
	2200 4200 2250 4200
Wire Wire Line
	600  4750 600  4100
$Comp
L LTML:JOYSTICK_MODULE U3
U 1 1
P 1500 5850
F 0 "U3" H 1500 5550 50  0000 L CNN
F 1 "JOYSTICK_MODULE" H 1150 6150 50  0000 L CNN
F 2 "" H 1500 5900 50  0001 C CNN
F 3 "" H 1500 5900 50  0001 C CNN
	1    1500 5850
	1    0    0    -1  
$EndComp
$Comp
L power:GND #PWR08
U 1 1
P 800 5500
F 0 "#PWR08" H 800 5250 50  0001 C CNN
F 1 "GND" H 805 5327 50  0000 C CNN
F 2 "" H 800 5500 50  0001 C CNN
F 3 "" H 800 5500 50  0001 C CNN
	1    800  5500
	1    0    0    -1  
$EndComp
$Comp
L power:VCC #PWR09
U 1 1
P 800 5950
F 0 "#PWR09" H 800 5800 50  0001 C CNN
F 1 "VCC" H 817 6123 50  0000 C CNN
F 2 "" H 800 5950 50  0001 C CNN
F 3 "" H 800 5950 50  0001 C CNN
	1    800  5950
	1    0    0    -1  
$EndComp
Wire Wire Line
	1050 5650 950  5650
Wire Wire Line
	950  5650 950  5500
Wire Wire Line
	1050 5750 900  5750
Wire Wire Line
	900  5750 900  5950
Wire Wire Line
	900  5950 800  5950
Wire Wire Line
	1000 6050 1000 5850
Wire Wire Line
	1000 5850 1050 5850
Wire Wire Line
	950  5500 800  5500
Wire Wire Line
	650  6050 1000 6050
Wire Wire Line
	650  5000 2200 5000
Wire Wire Line
	650  5000 650  6050
Wire Wire Line
	5000 7200 5000 5300
Wire Wire Line
	4500 7200 5000 7200
Wire Wire Line
	5000 5300 6850 5300
Wire Wire Line
	4900 6600 4900 5300
Wire Wire Line
	4900 5300 4400 5300
Wire Wire Line
	4400 5300 4400 5100
Wire Wire Line
	4400 5100 4600 5100
Wire Wire Line
	3700 6600 4900 6600
Wire Wire Line
	4800 6200 4800 5400
Wire Wire Line
	4800 5400 4300 5400
Wire Wire Line
	4300 5400 4300 4900
Wire Wire Line
	3400 5000 3400 7400
Wire Wire Line
	3400 7400 3800 7400
Wire Wire Line
	3400 5000 4600 5000
Wire Wire Line
	3900 6400 3500 6400
Wire Wire Line
	4100 4600 4600 4600
Wire Wire Line
	3500 6400 3500 4700
Wire Wire Line
	3500 4700 3800 4700
Wire Wire Line
	3800 4700 3800 4300
Wire Wire Line
	3800 4300 4600 4300
Wire Wire Line
	3600 6000 3600 4800
Wire Wire Line
	3600 4800 3900 4800
Wire Wire Line
	3900 4800 3900 4400
Wire Wire Line
	3600 6000 3900 6000
Wire Wire Line
	3900 4400 4600 4400
Wire Wire Line
	4000 4500 4000 4900
Wire Wire Line
	4000 4500 4600 4500
Wire Wire Line
	1900 5100 1900 6400
Wire Wire Line
	1900 5100 2300 5100
Wire Wire Line
	1900 6400 600  6400
Wire Wire Line
	2000 5200 2000 7250
Wire Wire Line
	2000 7250 2450 7250
Wire Wire Line
	4100 5400 2100 5400
Wire Wire Line
	2100 5400 2100 6050
Wire Wire Line
	4100 4600 4100 5400
Wire Wire Line
	4000 4900 3300 4900
Wire Wire Line
	3300 4900 3300 5200
Wire Wire Line
	3300 5200 2000 5200
Wire Wire Line
	4600 2200 4200 2200
Text Label 4200 2200 0    50   ~ 0
LCD_SDO
Wire Wire Line
	10550 5650 11150 5650
Text Label 10850 5650 0    50   ~ 0
LCD_SDO
Wire Wire Line
	10550 5950 11150 5950
Text Label 10850 5950 0    50   ~ 0
LCD_RST
Wire Wire Line
	4600 2300 4200 2300
Text Label 4200 2300 0    50   ~ 0
LCD_RST
Wire Wire Line
	2500 5650 2350 5650
Wire Wire Line
	2350 5650 2350 5500
Wire Wire Line
	2350 5500 2250 5500
Wire Wire Line
	9750 5050 10550 5050
Wire Wire Line
	9950 4400 10100 4400
Wire Wire Line
	10100 4400 10100 4200
Wire Wire Line
	10100 4200 10200 4200
Text Notes 5300 6750 0    50   ~ 0
SW1 - LCD Enc 2\nSW2 - LCD Enc 1\nSW3 - Dictator Enc\nSW4 - Randomise Button\nSW5 - Preset Up Button\nSW6 - Mix Encoder\nSW7 - LCD Enc 3\nSW8 - Knob Controlller Enc 5\nSW9 - Preset Down Button\nSW10 - Knob Controlller Enc 6\nSW11 - Knob Controlller Enc 7\nSW12 - Knob Controlller Enc 4\nSW13 - Knob Controlller Enc 2\nSW14 - Knob Controlller Enc 8\nSW15 - Knob Controlller Enc 1\nSW16 - Knob Controlller Enc 3
Text Notes 5300 7750 0    50   ~ 0
U1 - Dictator Joystick\nU2 - Knob Controller Joystick 4\nU3 - Knob Controller Joystick 3\nU4 - Knob Controller Joystick 6\nU5 - Knob Controller Joystick 5\nU6 - Teensy 3.6 Microcontroller\nU7 - Knob Controller Joystick 7\nU8 - Knob Controller Joystick 1\nU9 - LCD\nU10 - Knob Controller Joystick 2\nU11 - Knob Controller Joystick 8\nR1 - 100k
$EndSCHEMATC
